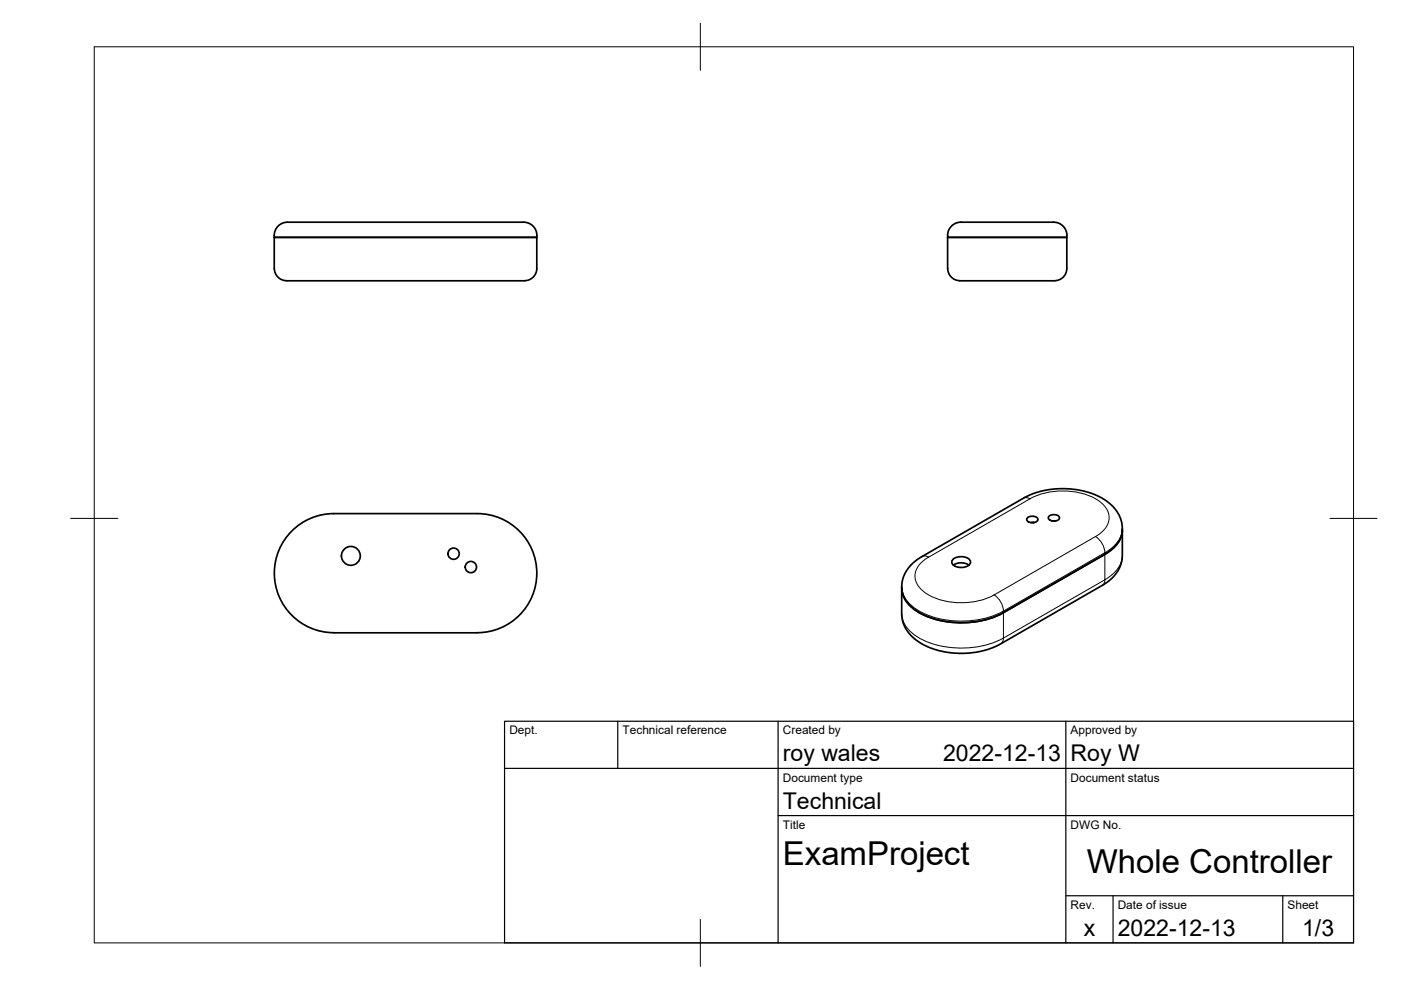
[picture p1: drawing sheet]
<svg xmlns="http://www.w3.org/2000/svg" width="297mm" height="210mm" viewBox="0 0 297 210" stroke-linecap="round" stroke-linejoin="round" font-family="sans-serif">
<!-- layer: Visible -->
<g fill="none" stroke="#000" stroke-width=".36">
<path d="M58.1 50.3h55.7M113.8 49.9a3.2 3.2 0 0 0-3.8-2.8h-48a4 4 0 0 0-3.2 1.1l-.6 1.1-.1 .6 .1 7a2.99 2.99 0 0 0 3.6 2.6h48.4a3 3 0 0 0 3.6-2.6v-7M200.9 56.9a2.99 2.99 0 0 0 3.7 2.6h17.9a3 3 0 0 0 3.7-2.6v-6.6h-25.3v6.6M226.2 49.9a3.2 3.2 0 0 0-3.8-2.8h-17.7a4 4 0 0 0-3.2 1.1 2.73 2.73 0 0 0-.5 2.1h25.2v-.4M70.8 108.9h30.4a12.6 12.6 0 0 1 12.6 12.6 12.6 12.6 0 0 1-12.6 12.6l-30.4 .1M70.8 108.9a12.6 12.6 0 0 0-12.6 12.6 12.6 12.6 0 0 0 12.6 12.6M202 118.7a2.63 2.63 0 0 1 3.8 .3 1.63 1.63 0 0 1-2 1.3 1.63 1.63 0 0 1-2-1.3zM202.1 119.8a2.97 2.97 0 0 1 3.3 0M217.8 109.9a1.47 1.47 0 0 1 2.3 .2 1.38 1.38 0 0 1-2.4 0zM218.5 110.8h.8M219.1 110.8h-.1M222.3 109.5a1.47 1.47 0 0 1 2.3 .3 1.38 1.38 0 0 1-2.4 0z"/>
<path d="M223.1 110.5h.7M234.3 117.5l-21.5 12.4a19.7 19.7 0 0 1-18.2-.2 6.3 6.3 0 0 1-3.4-4.9M238 112.4a6.3 6.3 0 0 1-3.7 5.1M238 112.4v5.6l-.2 1-.8 2-1.5 1.8-1.7 1.3-21.6 12.4-1.8 .8-1.5 .6-3.7 .6h-1.9l-2.3-.2-2.2-.4-1.9-.7-2.7-1.5-1.1-1-.9-1.2-.8-1.8-.2-1.3v-5.6M238 112.4l-.3-2.2-.5-1.2-.7-1-1.9-1.8-2-1.1-2.7-.9-3.2-.6h-2.8l-3.4 .6-3.4 1.3-22.7 13.2-1.5 1.4-1 1.4-.5 1.4-.2 1.9"/>
<circle cx="74.4" cy="117.9" r="2"/>
<circle cx="96.2" cy="117.4" r="1.2"/>
<circle cx="99.8" cy="120.2" r="1.2"/>
</g>
<!-- layer: Visible Narrow -->
<g fill="none" stroke="#000" stroke-width=".21">
<path d="M195.5 118a1.4 1.4 0 0 1 1.4 .1M196.9 118.1a4.4 4.4 0 0 0-2.7 5.2 7.2 7.2 0 0 0 4.8 3.8 15.6 15.6 0 0 0 11.8-1M217 105.6a1.4 1.4 0 0 1 1.4 .2M218.4 105.8l-21.5 12.3M218.4 105.7a15.1 15.1 0 0 1 14.8 .7 3.9 3.9 0 0 1 0 6.7l-.9 .7M232.3 113.8l-21.5 12.3a4.4 4.4 0 0 1 2 3.5 19.7 19.7 0 0 1-18.2-.2 6.3 6.3 0 0 1-3.4-5M232.3 113.8a4.4 4.4 0 0 1 2 3.4M234.3 117.2l-21.6 12.4v5.7M234.3 117.2v5.7M238 117.8a6.3 6.3 0 0 1-3.7 5.1M238 112.1a6.3 6.3 0 0 1-3.7 5.1M191.2 130.1a6.7 6.7 0 0 0 4.3 5.5 19.9 19.9 0 0 0 17.3-.3"/>
<path d="M212.7 135.3a1.29 1.29 0 0 1-.5 1.2M234.2 122.9a1.29 1.29 0 0 1-.5 1.2M234.3 122.9l-21.6 12.4"/>
</g>
<!-- layer: BORDER -->
<path d="M20 9.9h267v190h-267zM148.5 4.9v10M15 109.9h10M282 109.9h10M148.5 194.9v10" fill="none" stroke="#000" stroke-width=".21"/>
<!-- layer: TITLEBLOCK -->
<path d="M107 152.9h180v47h-180zM131 152.9v10M165 152.9v47M226 152.9v47M107 162.9h180M165 172.9h122M226 189.9h61M236 189.9v10M272 189.9v10" fill="none" stroke="#000" stroke-width=".25"/>
<g font-size="7">
<text x="166" y="183.4">ExamProject</text>
<text x="230.4" y="185.2">Whole Controller</text>
</g>
<g font-size="4.9">
<text x="166" y="161.4">roy wales</text>
<text x="200" y="161.4">2022-12-13</text>
<text x="227" y="161.4">Roy W</text>
<text x="166" y="171.4">Technical</text>
<text x="229.8" y="198.6">x</text>
<text x="237" y="198.4">2022-12-13</text>
<text x="276.1" y="198.6">1/3</text>
</g>
<g font-size="2.5">
<text x="108" y="155.7">Dept.</text>
<text x="132" y="155.7">Technical reference</text>
<text x="166" y="155.7">Created by</text>
<text x="227" y="155.7">Approved by</text>
<text x="166" y="165.7">Document type</text>
<text x="227" y="165.7">Document status</text>
<text x="166" y="175.7">Title</text>
<text x="227" y="175.7">DWG No.</text>
<text x="227" y="192.7">Rev.</text>
<text x="237" y="192.7">Date of issue</text>
<text x="273" y="192.7">Sheet</text>
</g>
</svg>
